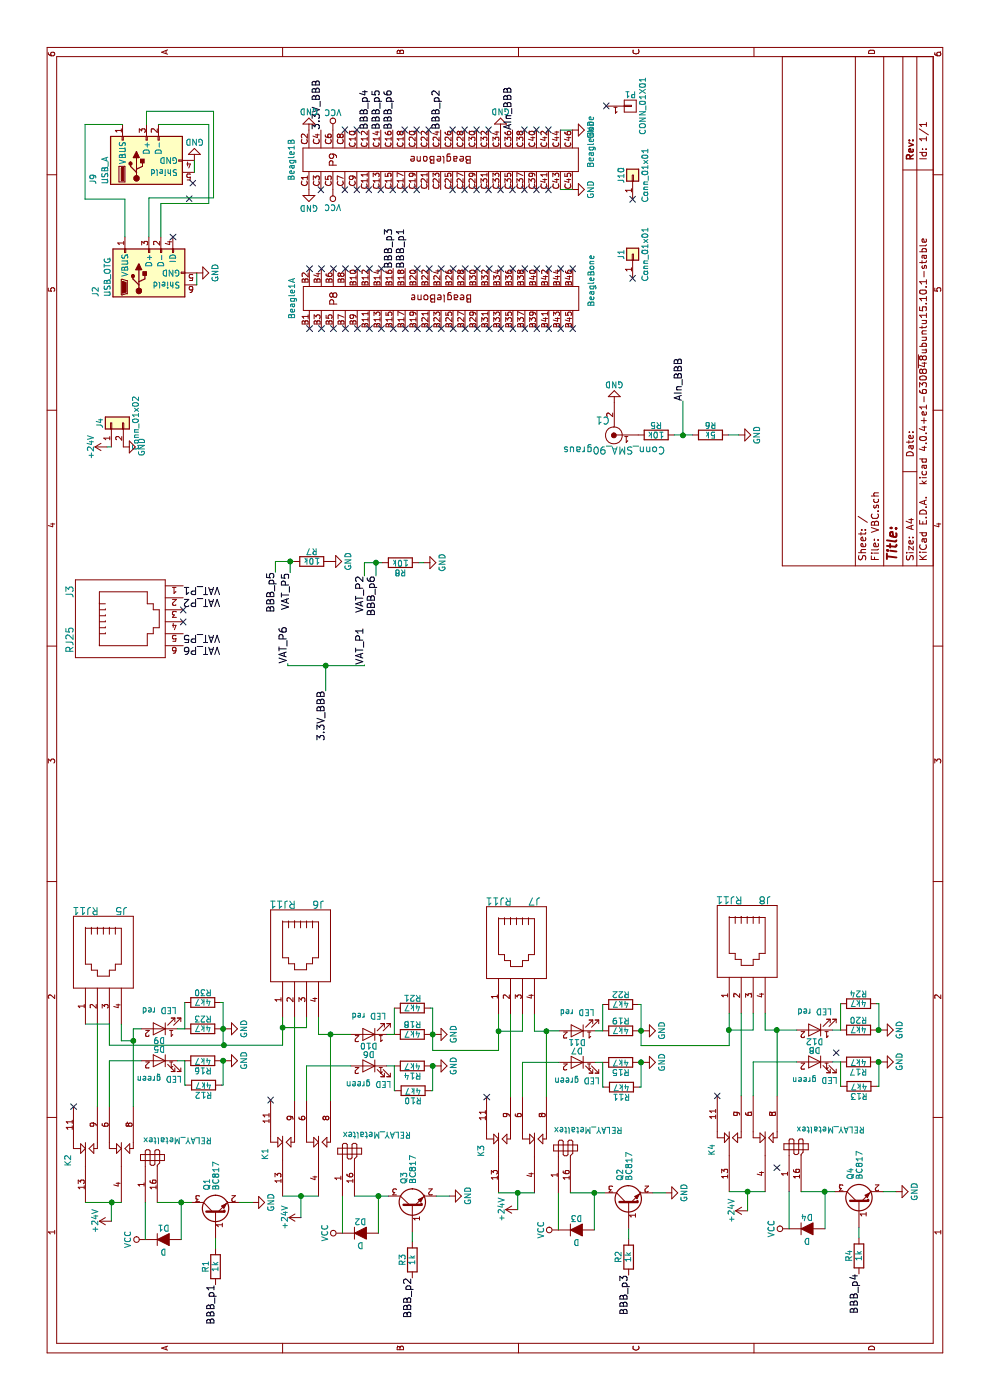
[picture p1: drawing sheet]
EESchema Schematic File Version 2
LIBS:VBC-rescue
LIBS:power
LIBS:device
LIBS:transistors
LIBS:conn
LIBS:linear
LIBS:regul
LIBS:74xx
LIBS:cmos4000
LIBS:adc-dac
LIBS:memory
LIBS:xilinx
LIBS:microcontrollers
LIBS:dsp
LIBS:microchip
LIBS:analog_switches
LIBS:motorola
LIBS:texas
LIBS:intel
LIBS:audio
LIBS:interface
LIBS:digital-audio
LIBS:philips
LIBS:display
LIBS:cypress
LIBS:siliconi
LIBS:opto
LIBS:atmel
LIBS:contrib
LIBS:valves
LIBS:VBC-cache
EELAYER 25 0
EELAYER END
$Descr A4 11693 8268
encoding utf-8
Sheet 1 1
Title ""
Date ""
Rev ""
Comp ""
Comment1 ""
Comment2 ""
Comment3 ""
Comment4 ""
$EndDescr
$Comp
L BeagleBone Beagle1
U 1 1
P 9200 3685
F 0 "Beagle1" H 9200 4935 50  0000 C CNN
F 1 "BeagleBone" H 9350 2435 50  0000 C CNN
F 2 "Controle:BEAGLEBONEBLACK" H 9200 2585 60  0001 C CNN
F 3 "" H 9200 2585 60  0000 C CNN
	1    9200 3685
	1    0    0    -1  
$EndComp
$Comp
L BeagleBone Beagle1
U 2 1
P 10360 3680
F 0 "Beagle1" H 10360 4930 50  0000 C CNN
F 1 "BeagleBone" H 10510 2430 50  0000 C CNN
F 2 "Controle:BEAGLEBONEBLACK" H 10360 2580 60  0001 C CNN
F 3 "" H 10360 2580 60  0000 C CNN
	2    10360 3680
	1    0    0    -1  
$EndComp
$Comp
L CONN_01X01 P1
U 1 1
P 10810 5265
F 0 "P1" H 10810 5365 50  0000 C CNN
F 1 "CONN_01X01" V 10910 5265 50  0000 C CNN
F 2 "Controle:LNLS_LOGO" H 10810 5265 50  0001 C CNN
F 3 "" H 10810 5265 50  0000 C CNN
	1    10810 5265
	0    1    1    0   
$EndComp
$Comp
L BC817 Q3
U 1 1
P 1605 3445
F 0 "Q3" H 1805 3520 50  0000 L CNN
F 1 "BC817" H 1805 3445 50  0000 L CNN
F 2 "TO_SOT_Packages_SMD:SOT-23" H 1805 3370 50  0001 L CIN
F 3 "" H 1605 3445 50  0001 L CNN
	1    1605 3445
	1    0    0    -1  
$EndComp
$Comp
L RELAY_Metaltex K1
U 1 1
P 2105 2610
F 0 "K1" H 2055 3010 50  0000 C CNN
F 1 "RELAY_Metaltex" V 2210 2070 50  0000 C CNN
F 2 "Relays_THT:Relay_DPDT_Omron_G5V-2" H 2105 2610 50  0001 C CNN
F 3 "" H 2105 2610 50  0000 C CNN
	1    2105 2610
	1    0    0    -1  
$EndComp
$Comp
L VCC #PWR01
U 1 1
P 1395 2860
F 0 "#PWR01" H 1395 2710 50  0001 C CNN
F 1 "VCC" H 1395 3010 50  0000 C CNN
F 2 "" H 1395 2860 50  0001 C CNN
F 3 "" H 1395 2860 50  0001 C CNN
	1    1395 2860
	1    0    0    -1  
$EndComp
$Comp
L GND #PWR02
U 1 1
P 1705 3755
F 0 "#PWR02" H 1705 3505 50  0001 C CNN
F 1 "GND" H 1705 3605 50  0000 C CNN
F 2 "" H 1705 3755 50  0001 C CNN
F 3 "" H 1705 3755 50  0001 C CNN
	1    1705 3755
	1    0    0    -1  
$EndComp
$Comp
L R R3
U 1 1
P 1170 3445
F 0 "R3" V 1250 3445 50  0000 C CNN
F 1 "1k" V 1170 3445 50  0000 C CNN
F 2 "Resistors_SMD:R_0805_HandSoldering" V 1100 3445 50  0001 C CNN
F 3 "" H 1170 3445 50  0001 C CNN
	1    1170 3445
	0    -1   -1   0   
$EndComp
Text Label 1020 3445 2    60   ~ 0
BBB_p2
$Comp
L BC817 Q1
U 1 1
P 1550 1800
F 0 "Q1" H 1750 1875 50  0000 L CNN
F 1 "BC817" H 1750 1800 50  0000 L CNN
F 2 "TO_SOT_Packages_SMD:SOT-23" H 1750 1725 50  0001 L CIN
F 3 "" H 1550 1800 50  0001 L CNN
	1    1550 1800
	1    0    0    -1  
$EndComp
$Comp
L RELAY_Metaltex K2
U 1 1
P 2050 965
F 0 "K2" H 2000 1365 50  0000 C CNN
F 1 "RELAY_Metaltex" V 2165 445 50  0000 C CNN
F 2 "Relays_THT:Relay_DPDT_Omron_G5V-2" H 2050 965 50  0001 C CNN
F 3 "" H 2050 965 50  0000 C CNN
	1    2050 965 
	1    0    0    -1  
$EndComp
$Comp
L VCC #PWR03
U 1 1
P 1340 1215
F 0 "#PWR03" H 1340 1065 50  0001 C CNN
F 1 "VCC" H 1340 1365 50  0000 C CNN
F 2 "" H 1340 1215 50  0001 C CNN
F 3 "" H 1340 1215 50  0001 C CNN
	1    1340 1215
	1    0    0    -1  
$EndComp
$Comp
L GND #PWR04
U 1 1
P 1650 2110
F 0 "#PWR04" H 1650 1860 50  0001 C CNN
F 1 "GND" H 1650 1960 50  0000 C CNN
F 2 "" H 1650 2110 50  0001 C CNN
F 3 "" H 1650 2110 50  0001 C CNN
	1    1650 2110
	1    0    0    -1  
$EndComp
$Comp
L R R1
U 1 1
P 1115 1800
F 0 "R1" V 1195 1800 50  0000 C CNN
F 1 "1k" V 1115 1800 50  0000 C CNN
F 2 "Resistors_SMD:R_0805_HandSoldering" V 1045 1800 50  0001 C CNN
F 3 "" H 1115 1800 50  0001 C CNN
	1    1115 1800
	0    -1   -1   0   
$EndComp
Text Label 965  1800 2    60   ~ 0
BBB_p1
$Comp
L BC817 Q4
U 1 1
P 1640 7175
F 0 "Q4" H 1840 7250 50  0000 L CNN
F 1 "BC817" H 1840 7175 50  0000 L CNN
F 2 "Resistors_SMD:R_0805_HandSoldering" H 1840 7100 50  0001 L CIN
F 3 "" H 1640 7175 50  0001 L CNN
	1    1640 7175
	1    0    0    -1  
$EndComp
$Comp
L RELAY_Metaltex K4
U 1 1
P 2140 6340
F 0 "K4" H 2090 6740 50  0000 C CNN
F 1 "RELAY_Metaltex" V 2255 5740 50  0000 C CNN
F 2 "Relays_THT:Relay_DPDT_Omron_G5V-2" H 2140 6340 50  0001 C CNN
F 3 "" H 2140 6340 50  0000 C CNN
	1    2140 6340
	1    0    0    -1  
$EndComp
$Comp
L VCC #PWR05
U 1 1
P 1430 6590
F 0 "#PWR05" H 1430 6440 50  0001 C CNN
F 1 "VCC" H 1430 6740 50  0000 C CNN
F 2 "" H 1430 6590 50  0001 C CNN
F 3 "" H 1430 6590 50  0001 C CNN
	1    1430 6590
	1    0    0    -1  
$EndComp
$Comp
L GND #PWR06
U 1 1
P 1740 7485
F 0 "#PWR06" H 1740 7235 50  0001 C CNN
F 1 "GND" H 1740 7335 50  0000 C CNN
F 2 "" H 1740 7485 50  0001 C CNN
F 3 "" H 1740 7485 50  0001 C CNN
	1    1740 7485
	1    0    0    -1  
$EndComp
$Comp
L R R4
U 1 1
P 1205 7175
F 0 "R4" V 1285 7175 50  0000 C CNN
F 1 "1k" V 1205 7175 50  0000 C CNN
F 2 "Resistors_SMD:R_0805_HandSoldering" V 1135 7175 50  0001 C CNN
F 3 "" H 1205 7175 50  0001 C CNN
	1    1205 7175
	0    -1   -1   0   
$EndComp
Text Label 1055 7175 2    60   ~ 0
BBB_p4
$Comp
L BC817 Q2
U 1 1
P 1630 5250
F 0 "Q2" H 1830 5325 50  0000 L CNN
F 1 "BC817" H 1830 5250 50  0000 L CNN
F 2 "TO_SOT_Packages_SMD:SOT-23" H 1830 5175 50  0001 L CIN
F 3 "" H 1630 5250 50  0001 L CNN
	1    1630 5250
	1    0    0    -1  
$EndComp
$Comp
L RELAY_Metaltex K3
U 1 1
P 2130 4415
F 0 "K3" H 2080 4815 50  0000 C CNN
F 1 "RELAY_Metaltex" V 2250 3915 50  0000 C CNN
F 2 "Relays_THT:Relay_DPDT_Omron_G5V-2" H 2130 4415 50  0001 C CNN
F 3 "" H 2130 4415 50  0000 C CNN
	1    2130 4415
	1    0    0    -1  
$EndComp
$Comp
L VCC #PWR07
U 1 1
P 1420 4665
F 0 "#PWR07" H 1420 4515 50  0001 C CNN
F 1 "VCC" H 1420 4815 50  0000 C CNN
F 2 "" H 1420 4665 50  0001 C CNN
F 3 "" H 1420 4665 50  0001 C CNN
	1    1420 4665
	1    0    0    -1  
$EndComp
$Comp
L GND #PWR08
U 1 1
P 1730 5560
F 0 "#PWR08" H 1730 5310 50  0001 C CNN
F 1 "GND" H 1730 5410 50  0000 C CNN
F 2 "" H 1730 5560 50  0001 C CNN
F 3 "" H 1730 5560 50  0001 C CNN
	1    1730 5560
	1    0    0    -1  
$EndComp
$Comp
L R R2
U 1 1
P 1195 5250
F 0 "R2" V 1275 5250 50  0000 C CNN
F 1 "1k" V 1195 5250 50  0000 C CNN
F 2 "Resistors_SMD:R_0805_HandSoldering" V 1125 5250 50  0001 C CNN
F 3 "" H 1195 5250 50  0001 C CNN
	1    1195 5250
	0    -1   -1   0   
$EndComp
Text Label 1045 5250 2    60   ~ 0
BBB_p3
$Comp
L R R5
U 1 1
P 8060 5480
F 0 "R5" V 8140 5480 50  0000 C CNN
F 1 "10k" V 8060 5480 50  0000 C CNN
F 2 "Resistors_SMD:R_0805_HandSoldering" V 7990 5480 50  0001 C CNN
F 3 "" H 8060 5480 50  0001 C CNN
	1    8060 5480
	1    0    0    -1  
$EndComp
$Comp
L R R6
U 1 1
P 8060 5935
F 0 "R6" V 8140 5935 50  0000 C CNN
F 1 "5k" V 8060 5935 50  0000 C CNN
F 2 "Resistors_SMD:R_0805_HandSoldering" V 7990 5935 50  0001 C CNN
F 3 "" H 8060 5935 50  0001 C CNN
	1    8060 5935
	1    0    0    -1  
$EndComp
$Comp
L GND #PWR09
U 1 1
P 8060 6170
F 0 "#PWR09" H 8060 5920 50  0001 C CNN
F 1 "GND" H 8060 6020 50  0000 C CNN
F 2 "" H 8060 6170 50  0001 C CNN
F 3 "" H 8060 6170 50  0001 C CNN
	1    8060 6170
	1    0    0    -1  
$EndComp
Text Label 8345 5705 0    60   ~ 0
AIn_BBB
$Comp
L Conn_SMA_90graus C1
U 1 1
P 8060 5130
F 0 "C1" H 8155 5010 60  0000 C CNN
F 1 "Conn_SMA_90graus" H 8060 5260 60  0000 C CNN
F 2 "Connectors:SMA_THT_Jack_Straight" H 8060 5130 60  0001 C CNN
F 3 "" H 8060 5130 60  0000 C CNN
	1    8060 5130
	0    -1   -1   0   
$EndComp
$Comp
L USB_OTG-RESCUE-VBC J2
U 1 1
P 9415 1245
F 0 "J2" H 9215 1695 50  0000 L CNN
F 1 "USB_OTG" H 9215 1595 50  0000 L CNN
F 2 "Connectors:USB_Micro-B" H 9565 1195 50  0001 C CNN
F 3 "" H 9565 1195 50  0001 C CNN
	1    9415 1245
	1    0    0    -1  
$EndComp
$Comp
L GND #PWR010
U 1 1
P 8330 5130
F 0 "#PWR010" H 8330 4880 50  0001 C CNN
F 1 "GND" H 8330 4980 50  0000 C CNN
F 2 "" H 8330 5130 50  0001 C CNN
F 3 "" H 8330 5130 50  0001 C CNN
	1    8330 5130
	0    -1   -1   0   
$EndComp
$Comp
L +24V #PWR011
U 1 1
P 1590 4325
F 0 "#PWR011" H 1590 4175 50  0001 C CNN
F 1 "+24V" H 1590 4465 50  0000 C CNN
F 2 "" H 1590 4325 50  0001 C CNN
F 3 "" H 1590 4325 50  0001 C CNN
	1    1590 4325
	1    0    0    -1  
$EndComp
$Comp
L +24V #PWR012
U 1 1
P 1525 2515
F 0 "#PWR012" H 1525 2365 50  0001 C CNN
F 1 "+24V" H 1525 2655 50  0000 C CNN
F 2 "" H 1525 2515 50  0001 C CNN
F 3 "" H 1525 2515 50  0001 C CNN
	1    1525 2515
	1    0    0    -1  
$EndComp
$Comp
L +24V #PWR013
U 1 1
P 1495 930
F 0 "#PWR013" H 1495 780 50  0001 C CNN
F 1 "+24V" H 1495 1070 50  0000 C CNN
F 2 "" H 1495 930 50  0001 C CNN
F 3 "" H 1495 930 50  0001 C CNN
	1    1495 930 
	1    0    0    -1  
$EndComp
$Comp
L +24V #PWR014
U 1 1
P 1580 6245
F 0 "#PWR014" H 1580 6095 50  0001 C CNN
F 1 "+24V" H 1580 6385 50  0000 C CNN
F 2 "" H 1580 6245 50  0001 C CNN
F 3 "" H 1580 6245 50  0001 C CNN
	1    1580 6245
	1    0    0    -1  
$EndComp
$Comp
L Conn_01x02 J4
U 1 1
P 8160 930
F 0 "J4" H 8160 1030 50  0000 C CNN
F 1 "Conn_01x02" H 8160 730 50  0000 C CNN
F 2 "Connectors_Terminal_Blocks:TerminalBlock_Altech_AK300-2_P5.00mm" H 8160 930 50  0001 C CNN
F 3 "" H 8160 930 50  0001 C CNN
	1    8160 930 
	1    0    0    -1  
$EndComp
$Comp
L VCC #PWR015
U 1 1
P 10110 2780
F 0 "#PWR015" H 10110 2630 50  0001 C CNN
F 1 "VCC" H 10110 2930 50  0000 C CNN
F 2 "" H 10110 2780 50  0001 C CNN
F 3 "" H 10110 2780 50  0001 C CNN
	1    10110 2780
	0    -1   -1   0   
$EndComp
$Comp
L GND #PWR016
U 1 1
P 10610 4180
F 0 "#PWR016" H 10610 3930 50  0001 C CNN
F 1 "GND" H 10610 4030 50  0000 C CNN
F 2 "" H 10610 4180 50  0001 C CNN
F 3 "" H 10610 4180 50  0001 C CNN
	1    10610 4180
	0    -1   -1   0   
$EndComp
$Comp
L +24V #PWR017
U 1 1
P 7960 895
F 0 "#PWR017" H 7960 745 50  0001 C CNN
F 1 "+24V" H 7960 1035 50  0000 C CNN
F 2 "" H 7960 895 50  0001 C CNN
F 3 "" H 7960 895 50  0001 C CNN
	1    7960 895 
	1    0    0    -1  
$EndComp
$Comp
L RJ11 J5
U 1 1
P 3740 865
F 0 "J5" H 3890 1215 60  0000 C CNN
F 1 "RJ11" H 3590 1215 60  0000 C CNN
F 2 "Controle:RJ11-4P4C-HIROSE" H 3740 865 60  0001 C CNN
F 3 "" H 3740 865 60  0000 C CNN
	1    3740 865 
	0    1    1    0   
$EndComp
$Comp
L USB_A-RESCUE-VBC J9
U 1 1
P 10355 1225
F 0 "J9" H 10155 1675 50  0000 L CNN
F 1 "USB_A" H 10155 1575 50  0000 L CNN
F 2 "Connectors:USB_A" H 10505 1175 50  0001 C CNN
F 3 "" H 10505 1175 50  0001 C CNN
	1    10355 1225
	1    0    0    -1  
$EndComp
$Comp
L GND #PWR018
U 1 1
P 10355 1625
F 0 "#PWR018" H 10355 1375 50  0001 C CNN
F 1 "GND" H 10355 1475 50  0000 C CNN
F 2 "" H 10355 1625 50  0001 C CNN
F 3 "" H 10355 1625 50  0001 C CNN
	1    10355 1625
	0    -1   -1   0   
$EndComp
$Comp
L GND #PWR019
U 1 1
P 9415 1645
F 0 "#PWR019" H 9415 1395 50  0001 C CNN
F 1 "GND" H 9415 1495 50  0000 C CNN
F 2 "" H 9415 1645 50  0001 C CNN
F 3 "" H 9415 1645 50  0001 C CNN
	1    9415 1645
	1    0    0    -1  
$EndComp
$Comp
L Conn_01x01 J10
U 1 1
P 10230 5285
F 0 "J10" H 10230 5385 50  0000 C CNN
F 1 "Conn_01x01" H 10230 5185 50  0000 C CNN
F 2 "Controle:BEAGLEBONEBLACK_(fixation_holes)" H 10230 5285 50  0001 C CNN
F 3 "" H 10230 5285 50  0001 C CNN
	1    10230 5285
	1    0    0    -1  
$EndComp
$Comp
L VCC #PWR020
U 1 1
P 10610 2780
F 0 "#PWR020" H 10610 2630 50  0001 C CNN
F 1 "VCC" H 10610 2930 50  0000 C CNN
F 2 "" H 10610 2780 50  0001 C CNN
F 3 "" H 10610 2780 50  0001 C CNN
	1    10610 2780
	0    1    1    0   
$EndComp
$Comp
L Conn_01x01 J1
U 1 1
P 9570 5285
F 0 "J1" H 9570 5385 50  0000 C CNN
F 1 "Conn_01x01" H 9570 5185 50  0000 C CNN
F 2 "Controle:Mean_Well_RS15" H 9570 5285 50  0001 C CNN
F 3 "" H 9570 5285 50  0001 C CNN
	1    9570 5285
	1    0    0    -1  
$EndComp
$Comp
L R R7
U 1 1
P 7005 2605
F 0 "R7" V 7085 2605 50  0000 C CNN
F 1 "10k" V 7005 2605 50  0000 C CNN
F 2 "Resistors_SMD:R_0805_HandSoldering" V 6935 2605 50  0001 C CNN
F 3 "" H 7005 2605 50  0001 C CNN
	1    7005 2605
	1    0    0    -1  
$EndComp
Text Label 6910 2425 2    60   ~ 0
VAT_P5
Text Label 6885 3045 2    60   ~ 0
VAT_P2
Text Label 6150 2405 0    60   ~ 0
VAT_P6
$Comp
L GND #PWR021
U 1 1
P 6995 3540
F 0 "#PWR021" H 6995 3290 50  0001 C CNN
F 1 "GND" H 6995 3390 50  0000 C CNN
F 2 "" H 6995 3540 50  0001 C CNN
F 3 "" H 6995 3540 50  0001 C CNN
	1    6995 3540
	1    0    0    -1  
$EndComp
Text Label 6140 3045 0    60   ~ 0
VAT_P1
Text Label 6915 2300 2    60   ~ 0
BBB_p5
Text Label 6885 3140 2    60   ~ 0
BBB_p6
$Comp
L RJ25 J3
U 1 1
P 6500 1080
F 0 "J3" H 6750 1580 60  0000 C CNN
F 1 "RJ25" H 6350 1580 60  0000 C CNN
F 2 "Controle:RJ25_(conversor)" H 6500 1080 60  0001 C CNN
F 3 "" H 6500 1080 60  0000 C CNN
	1    6500 1080
	1    0    0    -1  
$EndComp
Text Label 6800 1530 3    60   ~ 0
VAT_P1
Text Label 6700 1530 3    60   ~ 0
VAT_P2
Text Label 6400 1530 3    60   ~ 0
VAT_P5
Text Label 6300 1530 3    60   ~ 0
VAT_P6
Text Label 9450 3385 0    60   ~ 0
BBB_p1
Text Label 10610 3680 0    60   ~ 0
BBB_p2
Text Label 9450 3285 0    60   ~ 0
BBB_p3
Text Label 10610 3080 0    60   ~ 0
BBB_p4
Text Label 10610 4280 0    60   ~ 0
AIn_BBB
$Comp
L GND #PWR022
U 1 1
P 7005 2755
F 0 "#PWR022" H 7005 2505 50  0001 C CNN
F 1 "GND" H 7005 2605 50  0000 C CNN
F 2 "" H 7005 2755 50  0001 C CNN
F 3 "" H 7005 2755 50  0001 C CNN
	1    7005 2755
	1    0    0    -1  
$EndComp
Text Label 10610 3280 0    60   ~ 0
BBB_p6
Text Label 10610 3180 0    60   ~ 0
BBB_p5
NoConn ~ 9715 1445
NoConn ~ 6500 1530
NoConn ~ 6600 1530
NoConn ~ 8950 2585
NoConn ~ 8950 2685
NoConn ~ 8950 2785
NoConn ~ 9450 2585
NoConn ~ 9450 2685
NoConn ~ 9450 2785
NoConn ~ 9450 2885
NoConn ~ 9450 2985
NoConn ~ 9450 3085
NoConn ~ 9450 3185
NoConn ~ 8950 3285
NoConn ~ 8950 3185
NoConn ~ 8950 3085
NoConn ~ 10110 3080
NoConn ~ 10110 2980
NoConn ~ 10110 2880
NoConn ~ 10110 3180
NoConn ~ 10610 3380
NoConn ~ 10610 3480
NoConn ~ 10610 3580
NoConn ~ 10610 3780
NoConn ~ 10610 3880
NoConn ~ 10610 3980
NoConn ~ 10610 4080
NoConn ~ 10610 4380
NoConn ~ 10610 4480
NoConn ~ 10610 4580
NoConn ~ 10110 4580
NoConn ~ 10110 4480
NoConn ~ 10110 4380
NoConn ~ 10110 4280
NoConn ~ 10110 4180
NoConn ~ 10110 4080
NoConn ~ 10110 3980
NoConn ~ 10110 3480
NoConn ~ 10110 3380
NoConn ~ 9450 3485
NoConn ~ 9450 3585
NoConn ~ 9450 3685
NoConn ~ 9450 3785
NoConn ~ 9450 3885
NoConn ~ 9450 3985
NoConn ~ 9450 4085
NoConn ~ 9450 4185
NoConn ~ 9450 4285
NoConn ~ 9450 4385
NoConn ~ 9450 4485
NoConn ~ 9450 4585
NoConn ~ 9450 4685
NoConn ~ 8950 4685
NoConn ~ 8950 4585
NoConn ~ 8950 4485
NoConn ~ 8950 4385
NoConn ~ 8950 4285
NoConn ~ 8950 4185
NoConn ~ 8950 4085
NoConn ~ 8950 3985
NoConn ~ 8950 3885
NoConn ~ 8950 3785
NoConn ~ 8950 3685
NoConn ~ 8950 4785
$Comp
L D D2
U 1 1
P 1395 3010
F 0 "D2" H 1395 3110 50  0000 C CNN
F 1 "D" H 1395 2910 50  0000 C CNN
F 2 "Diodes_SMD:D_0805" H 1395 3010 50  0001 C CNN
F 3 "" H 1395 3010 50  0001 C CNN
	1    1395 3010
	0    1    1    0   
$EndComp
$Comp
L D D1
U 1 1
P 1340 1365
F 0 "D1" H 1340 1465 50  0000 C CNN
F 1 "D" H 1340 1265 50  0000 C CNN
F 2 "Diodes_SMD:D_0805" H 1340 1365 50  0001 C CNN
F 3 "" H 1340 1365 50  0001 C CNN
	1    1340 1365
	0    1    1    0   
$EndComp
$Comp
L D D3
U 1 1
P 1420 4815
F 0 "D3" H 1420 4915 50  0000 C CNN
F 1 "D" H 1420 4715 50  0000 C CNN
F 2 "Diodes_SMD:D_0805" H 1420 4815 50  0001 C CNN
F 3 "" H 1420 4815 50  0001 C CNN
	1    1420 4815
	0    1    1    0   
$EndComp
$Comp
L D D4
U 1 1
P 1430 6740
F 0 "D4" H 1430 6840 50  0000 C CNN
F 1 "D" H 1430 6640 50  0000 C CNN
F 2 "Diodes_SMD:D_0805" H 1430 6740 50  0001 C CNN
F 3 "" H 1430 6740 50  0001 C CNN
	1    1430 6740
	0    1    1    0   
$EndComp
NoConn ~ 9450 4785
$Comp
L GND #PWR023
U 1 1
P 7960 1030
F 0 "#PWR023" H 7960 780 50  0001 C CNN
F 1 "GND" H 7960 880 50  0000 C CNN
F 2 "" H 7960 1030 50  0001 C CNN
F 3 "" H 7960 1030 50  0001 C CNN
	1    7960 1030
	1    0    0    -1  
$EndComp
NoConn ~ 8950 3385
NoConn ~ 8950 3485
NoConn ~ 8950 3585
NoConn ~ 9370 5285
NoConn ~ 10810 5065
NoConn ~ 10030 5285
NoConn ~ 1940 6490
NoConn ~ 12510 3290
NoConn ~ 10110 3780
NoConn ~ 10110 3880
NoConn ~ 10110 3280
NoConn ~ 10035 1580
NoConn ~ 11805 4590
$Comp
L RJ11 J6
U 1 1
P 3795 2510
F 0 "J6" H 3945 2860 60  0000 C CNN
F 1 "RJ11" H 3645 2860 60  0000 C CNN
F 2 "Controle:RJ11-4P4C-HIROSE" H 3795 2510 60  0001 C CNN
F 3 "" H 3795 2510 60  0000 C CNN
	1    3795 2510
	0    1    1    0   
$EndComp
$Comp
L RJ11 J7
U 1 1
P 3820 4315
F 0 "J7" H 3970 4665 60  0000 C CNN
F 1 "RJ11" H 3670 4665 60  0000 C CNN
F 2 "Controle:RJ11-4P4C-HIROSE" H 3820 4315 60  0001 C CNN
F 3 "" H 3820 4315 60  0000 C CNN
	1    3820 4315
	0    1    1    0   
$EndComp
$Comp
L RJ11 J8
U 1 1
P 3830 6240
F 0 "J8" H 3980 6590 60  0000 C CNN
F 1 "RJ11" H 3680 6590 60  0000 C CNN
F 2 "Controle:RJ11-4P4C-HIROSE" H 3830 6240 60  0001 C CNN
F 3 "" H 3830 6240 60  0000 C CNN
	1    3830 6240
	0    1    1    0   
$EndComp
$Comp
L R R23
U 1 1
P 3100 1695
F 0 "R23" V 3180 1695 50  0000 C CNN
F 1 "4k7" V 3100 1695 50  0000 C CNN
F 2 "Resistors_SMD:R_0805_HandSoldering" V 3030 1695 50  0001 C CNN
F 3 "" H 3100 1695 50  0000 C CNN
	1    3100 1695
	1    0    0    -1  
$EndComp
$Comp
L R R30
U 1 1
P 3320 1695
F 0 "R30" V 3400 1695 50  0000 C CNN
F 1 "4k7" V 3320 1695 50  0000 C CNN
F 2 "Resistors_SMD:R_0805" V 3250 1695 50  0001 C CNN
F 3 "" H 3320 1695 50  0000 C CNN
	1    3320 1695
	1    0    0    -1  
$EndComp
$Comp
L LED-RESCUE-VBC D9
U 1 1
P 3100 1330
F 0 "D9" H 3100 1430 50  0000 C CNN
F 1 "LED red" H 3100 1180 50  0000 C CNN
F 2 "LEDs:LED_0805_HandSoldering" H 3100 1330 50  0001 C CNN
F 3 "" H 3100 1330 50  0000 C CNN
	1    3100 1330
	0    -1   -1   0   
$EndComp
$Comp
L GND #PWR024
U 1 1
P 3100 1885
F 0 "#PWR024" H 3100 1635 50  0001 C CNN
F 1 "GND" H 3100 1735 50  0000 C CNN
F 2 "" H 3100 1885 50  0000 C CNN
F 3 "" H 3100 1885 50  0000 C CNN
	1    3100 1885
	1    0    0    -1  
$EndComp
$Comp
L R R16
U 1 1
P 2835 1695
F 0 "R16" V 2915 1695 50  0000 C CNN
F 1 "4k7" V 2835 1695 50  0000 C CNN
F 2 "Resistors_SMD:R_0805_HandSoldering" V 2765 1695 50  0001 C CNN
F 3 "" H 2835 1695 50  0000 C CNN
	1    2835 1695
	-1   0    0    -1  
$EndComp
$Comp
L R R12
U 1 1
P 2630 1700
F 0 "R12" V 2710 1700 50  0000 C CNN
F 1 "4k7" V 2630 1700 50  0000 C CNN
F 2 "Resistors_SMD:R_0805_HandSoldering" V 2560 1700 50  0001 C CNN
F 3 "" H 2630 1700 50  0000 C CNN
	1    2630 1700
	-1   0    0    -1  
$EndComp
$Comp
L LED-RESCUE-VBC D5
U 1 1
P 2835 1330
F 0 "D5" H 2835 1430 50  0000 C CNN
F 1 "LED green" H 2835 1180 50  0000 C CNN
F 2 "LEDs:LED_0805_HandSoldering" H 2835 1330 50  0001 C CNN
F 3 "" H 2835 1330 50  0000 C CNN
	1    2835 1330
	0    1    -1   0   
$EndComp
$Comp
L GND #PWR025
U 1 1
P 2835 1885
F 0 "#PWR025" H 2835 1635 50  0001 C CNN
F 1 "GND" H 2835 1735 50  0000 C CNN
F 2 "" H 2835 1885 50  0000 C CNN
F 3 "" H 2835 1885 50  0000 C CNN
	1    2835 1885
	-1   0    0    -1  
$EndComp
$Comp
L R R20
U 1 1
P 3090 7170
F 0 "R20" V 3170 7170 50  0000 C CNN
F 1 "4k7" V 3090 7170 50  0000 C CNN
F 2 "Resistors_SMD:R_0805_HandSoldering" V 3020 7170 50  0001 C CNN
F 3 "" H 3090 7170 50  0000 C CNN
	1    3090 7170
	1    0    0    -1  
$EndComp
$Comp
L R R24
U 1 1
P 3310 7170
F 0 "R24" V 3390 7170 50  0000 C CNN
F 1 "4k7" V 3310 7170 50  0000 C CNN
F 2 "Resistors_SMD:R_0805_HandSoldering" V 3240 7170 50  0001 C CNN
F 3 "" H 3310 7170 50  0000 C CNN
	1    3310 7170
	1    0    0    -1  
$EndComp
$Comp
L LED-RESCUE-VBC D12
U 1 1
P 3090 6805
F 0 "D12" H 3090 6905 50  0000 C CNN
F 1 "LED red" H 3090 6655 50  0000 C CNN
F 2 "LEDs:LED_0805_HandSoldering" H 3090 6805 50  0001 C CNN
F 3 "" H 3090 6805 50  0000 C CNN
	1    3090 6805
	0    -1   -1   0   
$EndComp
$Comp
L GND #PWR026
U 1 1
P 3090 7360
F 0 "#PWR026" H 3090 7110 50  0001 C CNN
F 1 "GND" H 3090 7210 50  0000 C CNN
F 2 "" H 3090 7360 50  0000 C CNN
F 3 "" H 3090 7360 50  0000 C CNN
	1    3090 7360
	1    0    0    -1  
$EndComp
$Comp
L R R17
U 1 1
P 2825 7170
F 0 "R17" V 2905 7170 50  0000 C CNN
F 1 "4k7" V 2825 7170 50  0000 C CNN
F 2 "Resistors_SMD:R_0805_HandSoldering" V 2755 7170 50  0001 C CNN
F 3 "" H 2825 7170 50  0000 C CNN
	1    2825 7170
	-1   0    0    -1  
$EndComp
$Comp
L R R13
U 1 1
P 2620 7175
F 0 "R13" V 2700 7175 50  0000 C CNN
F 1 "4k7" V 2620 7175 50  0000 C CNN
F 2 "Resistors_SMD:R_0805_HandSoldering" V 2550 7175 50  0001 C CNN
F 3 "" H 2620 7175 50  0000 C CNN
	1    2620 7175
	-1   0    0    -1  
$EndComp
$Comp
L LED-RESCUE-VBC D8
U 1 1
P 2825 6805
F 0 "D8" H 2825 6905 50  0000 C CNN
F 1 "LED green" H 2825 6655 50  0000 C CNN
F 2 "LEDs:LED_0805_HandSoldering" H 2825 6805 50  0001 C CNN
F 3 "" H 2825 6805 50  0000 C CNN
	1    2825 6805
	0    1    -1   0   
$EndComp
$Comp
L GND #PWR027
U 1 1
P 2825 7360
F 0 "#PWR027" H 2825 7110 50  0001 C CNN
F 1 "GND" H 2825 7210 50  0000 C CNN
F 2 "" H 2825 7360 50  0000 C CNN
F 3 "" H 2825 7360 50  0000 C CNN
	1    2825 7360
	-1   0    0    -1  
$EndComp
$Comp
L R R18
U 1 1
P 3055 3445
F 0 "R18" V 3135 3445 50  0000 C CNN
F 1 "4k7" V 3055 3445 50  0000 C CNN
F 2 "Resistors_SMD:R_0805_HandSoldering" V 2985 3445 50  0001 C CNN
F 3 "" H 3055 3445 50  0000 C CNN
	1    3055 3445
	1    0    0    -1  
$EndComp
$Comp
L R R21
U 1 1
P 3275 3445
F 0 "R21" V 3355 3445 50  0000 C CNN
F 1 "4k7" V 3275 3445 50  0000 C CNN
F 2 "Resistors_SMD:R_0805_HandSoldering" V 3205 3445 50  0001 C CNN
F 3 "" H 3275 3445 50  0000 C CNN
	1    3275 3445
	1    0    0    -1  
$EndComp
$Comp
L LED-RESCUE-VBC D10
U 1 1
P 3055 3080
F 0 "D10" H 3055 3180 50  0000 C CNN
F 1 "LED red" H 3055 2930 50  0000 C CNN
F 2 "LEDs:LED_0805_HandSoldering" H 3055 3080 50  0001 C CNN
F 3 "" H 3055 3080 50  0000 C CNN
	1    3055 3080
	0    -1   -1   0   
$EndComp
$Comp
L GND #PWR028
U 1 1
P 3055 3635
F 0 "#PWR028" H 3055 3385 50  0001 C CNN
F 1 "GND" H 3055 3485 50  0000 C CNN
F 2 "" H 3055 3635 50  0000 C CNN
F 3 "" H 3055 3635 50  0000 C CNN
	1    3055 3635
	1    0    0    -1  
$EndComp
$Comp
L R R14
U 1 1
P 2790 3445
F 0 "R14" V 2870 3445 50  0000 C CNN
F 1 "4k7" V 2790 3445 50  0000 C CNN
F 2 "Resistors_SMD:R_0805_HandSoldering" V 2720 3445 50  0001 C CNN
F 3 "" H 2790 3445 50  0000 C CNN
	1    2790 3445
	-1   0    0    -1  
$EndComp
$Comp
L R R10
U 1 1
P 2585 3450
F 0 "R10" V 2665 3450 50  0000 C CNN
F 1 "4k7" V 2585 3450 50  0000 C CNN
F 2 "Resistors_SMD:R_0805_HandSoldering" V 2515 3450 50  0001 C CNN
F 3 "" H 2585 3450 50  0000 C CNN
	1    2585 3450
	-1   0    0    -1  
$EndComp
$Comp
L LED-RESCUE-VBC D6
U 1 1
P 2790 3080
F 0 "D6" H 2790 3180 50  0000 C CNN
F 1 "LED green" H 2790 2930 50  0000 C CNN
F 2 "LEDs:LED_0805_HandSoldering" H 2790 3080 50  0001 C CNN
F 3 "" H 2790 3080 50  0000 C CNN
	1    2790 3080
	0    1    -1   0   
$EndComp
$Comp
L GND #PWR029
U 1 1
P 2790 3635
F 0 "#PWR029" H 2790 3385 50  0001 C CNN
F 1 "GND" H 2790 3485 50  0000 C CNN
F 2 "" H 2790 3635 50  0000 C CNN
F 3 "" H 2790 3635 50  0000 C CNN
	1    2790 3635
	-1   0    0    -1  
$EndComp
$Comp
L R R19
U 1 1
P 3085 5185
F 0 "R19" V 3165 5185 50  0000 C CNN
F 1 "4k7" V 3085 5185 50  0000 C CNN
F 2 "Resistors_SMD:R_0805_HandSoldering" V 3015 5185 50  0001 C CNN
F 3 "" H 3085 5185 50  0000 C CNN
	1    3085 5185
	1    0    0    -1  
$EndComp
$Comp
L R R22
U 1 1
P 3305 5185
F 0 "R22" V 3385 5185 50  0000 C CNN
F 1 "4k7" V 3305 5185 50  0000 C CNN
F 2 "Resistors_SMD:R_0805_HandSoldering" V 3235 5185 50  0001 C CNN
F 3 "" H 3305 5185 50  0000 C CNN
	1    3305 5185
	1    0    0    -1  
$EndComp
$Comp
L LED-RESCUE-VBC D11
U 1 1
P 3085 4820
F 0 "D11" H 3085 4920 50  0000 C CNN
F 1 "LED red" H 3085 4670 50  0000 C CNN
F 2 "LEDs:LED_0805_HandSoldering" H 3085 4820 50  0001 C CNN
F 3 "" H 3085 4820 50  0000 C CNN
	1    3085 4820
	0    -1   -1   0   
$EndComp
$Comp
L GND #PWR030
U 1 1
P 3085 5375
F 0 "#PWR030" H 3085 5125 50  0001 C CNN
F 1 "GND" H 3085 5225 50  0000 C CNN
F 2 "" H 3085 5375 50  0000 C CNN
F 3 "" H 3085 5375 50  0000 C CNN
	1    3085 5375
	1    0    0    -1  
$EndComp
$Comp
L R R15
U 1 1
P 2820 5185
F 0 "R15" V 2900 5185 50  0000 C CNN
F 1 "4k7" V 2820 5185 50  0000 C CNN
F 2 "Resistors_SMD:R_0805_HandSoldering" V 2750 5185 50  0001 C CNN
F 3 "" H 2820 5185 50  0000 C CNN
	1    2820 5185
	-1   0    0    -1  
$EndComp
$Comp
L R R11
U 1 1
P 2615 5190
F 0 "R11" V 2695 5190 50  0000 C CNN
F 1 "4k7" V 2615 5190 50  0000 C CNN
F 2 "Resistors_SMD:R_0805_HandSoldering" V 2545 5190 50  0001 C CNN
F 3 "" H 2615 5190 50  0000 C CNN
	1    2615 5190
	-1   0    0    -1  
$EndComp
$Comp
L LED-RESCUE-VBC D7
U 1 1
P 2820 4820
F 0 "D7" H 2820 4920 50  0000 C CNN
F 1 "LED green" H 2820 4670 50  0000 C CNN
F 2 "LEDs:LED_0805_HandSoldering" H 2820 4820 50  0001 C CNN
F 3 "" H 2820 4820 50  0000 C CNN
	1    2820 4820
	0    1    -1   0   
$EndComp
$Comp
L GND #PWR031
U 1 1
P 2820 5375
F 0 "#PWR031" H 2820 5125 50  0001 C CNN
F 1 "GND" H 2820 5225 50  0000 C CNN
F 2 "" H 2820 5375 50  0000 C CNN
F 3 "" H 2820 5375 50  0000 C CNN
	1    2820 5375
	-1   0    0    -1  
$EndComp
Connection ~ 3090 6490
Connection ~ 3055 2760
Connection ~ 2835 1865
Wire Wire Line
	2835 1845 2835 1885
Connection ~ 3100 1865
Wire Wire Line
	3100 1845 3100 1885
Connection ~ 3000 1115
Wire Wire Line
	3090 6490 2540 6490
Wire Wire Line
	3090 6390 3090 6655
Wire Wire Line
	3230 6390 3090 6390
Wire Wire Line
	2960 6090 3230 6090
Wire Wire Line
	2540 6190 3230 6190
Wire Wire Line
	2530 4565 3085 4565
Wire Wire Line
	3080 4465 3080 4565
Wire Wire Line
	3220 4465 3080 4465
Wire Wire Line
	2920 4165 3220 4165
Wire Wire Line
	2530 4265 3220 4265
Wire Wire Line
	3055 2760 2505 2760
Wire Wire Line
	3055 2660 3055 2930
Wire Wire Line
	3195 2660 3055 2660
Wire Wire Line
	2505 2460 3195 2460
Wire Wire Line
	2450 1115 3100 1115
Wire Wire Line
	3140 1015 3000 1015
Wire Wire Line
	2450 815  3140 815 
Wire Wire Line
	1705 3645 1705 3755
Wire Wire Line
	7960 930  7960 895 
Wire Wire Line
	8060 6170 8060 6085
Wire Wire Line
	9315 1645 9415 1645
Wire Wire Line
	10355 1625 10255 1625
Wire Wire Line
	9995 1345 9715 1345
Wire Wire Line
	9995 1745 9995 1345
Wire Wire Line
	10655 1745 9995 1745
Wire Wire Line
	10655 1325 10655 1745
Wire Wire Line
	10765 1225 10655 1225
Wire Wire Line
	10765 1785 10765 1225
Wire Wire Line
	10040 1785 10765 1785
Wire Wire Line
	10040 1245 10040 1785
Wire Wire Line
	9715 1245 10040 1245
Wire Wire Line
	10655 710  10655 1025
Wire Wire Line
	10030 710  10655 710 
Wire Wire Line
	10030 1045 10030 710 
Wire Wire Line
	9715 1045 10030 1045
Connection ~ 8060 5705
Wire Wire Line
	8060 5705 8345 5705
Wire Wire Line
	8060 5630 8060 5785
Wire Wire Line
	1345 5250 1430 5250
Wire Wire Line
	1420 4665 1730 4665
Wire Wire Line
	1730 5560 1730 5450
Wire Wire Line
	1730 5050 1730 4765
Wire Wire Line
	1355 7175 1440 7175
Wire Wire Line
	1430 6590 1740 6590
Wire Wire Line
	1740 7485 1740 7375
Wire Wire Line
	1740 6975 1740 6690
Wire Wire Line
	1265 1800 1350 1800
Wire Wire Line
	1340 1215 1650 1215
Wire Wire Line
	1650 2110 1650 2000
Wire Wire Line
	1650 1600 1650 1315
Wire Wire Line
	1320 3445 1405 3445
Wire Wire Line
	1395 2860 1705 2860
Wire Wire Line
	1705 3245 1705 2960
Wire Wire Line
	6995 3045 6995 3195
Wire Wire Line
	6910 2425 7005 2425
Wire Wire Line
	7005 2300 6915 2300
Wire Wire Line
	7005 2300 7005 2455
Connection ~ 7005 2425
Connection ~ 6995 3140
Wire Wire Line
	6885 3045 6995 3045
Wire Wire Line
	6885 3140 6995 3140
Wire Wire Line
	1495 930  1650 930 
Wire Wire Line
	1650 930  1650 1015
Wire Wire Line
	1650 715  1650 935 
Connection ~ 1650 935 
Wire Wire Line
	1420 4965 1730 4965
Connection ~ 1730 4965
Wire Wire Line
	1395 3160 1705 3160
Connection ~ 1705 3160
Wire Wire Line
	1340 1515 1650 1515
Connection ~ 1650 1515
Wire Wire Line
	6995 3540 6995 3495
Wire Wire Line
	1525 2515 1705 2515
Wire Wire Line
	1705 2360 1705 2660
Connection ~ 1705 2515
Wire Wire Line
	1590 4325 1730 4325
Wire Wire Line
	1730 4165 1730 4465
Connection ~ 1730 4325
Wire Wire Line
	1430 6890 1740 6890
Connection ~ 1740 6890
Wire Wire Line
	1580 6245 1740 6245
Wire Wire Line
	1740 6090 1740 6390
Connection ~ 1740 6245
Wire Wire Line
	3000 1015 3000 1115
Wire Wire Line
	2835 1545 2835 1480
Wire Wire Line
	3100 1480 3100 1545
Wire Wire Line
	2630 1850 2630 1865
Wire Wire Line
	2630 1865 2835 1865
Wire Wire Line
	2835 1545 2630 1545
Wire Wire Line
	2630 1545 2630 1550
Wire Wire Line
	3100 1545 3320 1545
Wire Wire Line
	2965 1865 3320 1865
Wire Wire Line
	3320 1865 3320 1845
Connection ~ 2825 7340
Wire Wire Line
	2825 7320 2825 7360
Connection ~ 3090 7340
Wire Wire Line
	3090 7320 3090 7360
Wire Wire Line
	2825 7020 2825 6955
Wire Wire Line
	3090 6955 3090 7020
Wire Wire Line
	2620 7325 2620 7340
Wire Wire Line
	2620 7340 2825 7340
Wire Wire Line
	2825 7020 2620 7020
Wire Wire Line
	2620 7020 2620 7025
Wire Wire Line
	3090 7020 3310 7020
Wire Wire Line
	3090 7340 3310 7340
Wire Wire Line
	3310 7340 3310 7320
Connection ~ 2790 3615
Wire Wire Line
	2790 3595 2790 3635
Connection ~ 3055 3615
Wire Wire Line
	3055 3595 3055 3635
Wire Wire Line
	2790 3295 2790 3230
Wire Wire Line
	3055 3230 3055 3295
Wire Wire Line
	2585 3600 2585 3615
Wire Wire Line
	2585 3615 2790 3615
Wire Wire Line
	2790 3295 2585 3295
Wire Wire Line
	2585 3295 2585 3300
Wire Wire Line
	3055 3295 3275 3295
Wire Wire Line
	2920 3615 3275 3615
Wire Wire Line
	3275 3615 3275 3595
Connection ~ 2820 5355
Wire Wire Line
	2820 5335 2820 5375
Connection ~ 3085 5355
Wire Wire Line
	3085 5335 3085 5375
Wire Wire Line
	2820 5035 2820 4970
Wire Wire Line
	3085 4970 3085 5035
Wire Wire Line
	2615 5340 2615 5355
Wire Wire Line
	2615 5355 2820 5355
Wire Wire Line
	2820 5035 2615 5035
Wire Wire Line
	2615 5035 2615 5040
Wire Wire Line
	3085 5035 3305 5035
Wire Wire Line
	2960 5355 3305 5355
Wire Wire Line
	3305 5355 3305 5335
Wire Wire Line
	2825 6655 2825 6290
Wire Wire Line
	3085 4565 3085 4670
Connection ~ 3080 4565
Wire Wire Line
	2820 4670 2820 4365
Wire Wire Line
	3100 1115 3100 1180
Wire Wire Line
	2835 915  2835 1180
Wire Wire Line
	6150 2405 6135 2405
Wire Wire Line
	6135 2405 6135 3045
Wire Wire Line
	6135 3045 6140 3045
Wire Wire Line
	6135 2720 5925 2720
Connection ~ 6135 2720
Text Label 5925 2720 2    60   ~ 0
3.3V_BBB
Text Label 10610 2680 0    60   ~ 0
3.3V_BBB
$Comp
L R R8
U 1 1
P 6995 3345
F 0 "R8" V 7075 3345 50  0000 C CNN
F 1 "10k" V 6995 3345 50  0000 C CNN
F 2 "Resistors_SMD:R_0805_HandSoldering" V 6925 3345 50  0001 C CNN
F 3 "" H 6995 3345 50  0001 C CNN
	1    6995 3345
	-1   0    0    1   
$EndComp
NoConn ~ 10110 2680
NoConn ~ 2900 6985
$Comp
L GND #PWR032
U 1 1
P 10110 2580
F 0 "#PWR032" H 10110 2330 50  0001 C CNN
F 1 "GND" H 10110 2430 50  0000 C CNN
F 2 "" H 10110 2580 50  0001 C CNN
F 3 "" H 10110 2580 50  0001 C CNN
	1    10110 2580
	0    1    1    0   
$EndComp
$Comp
L GND #PWR033
U 1 1
P 10610 2580
F 0 "#PWR033" H 10610 2330 50  0001 C CNN
F 1 "GND" H 10610 2430 50  0000 C CNN
F 2 "" H 10610 2580 50  0001 C CNN
F 3 "" H 10610 2580 50  0001 C CNN
	1    10610 2580
	0    -1   -1   0   
$EndComp
$Comp
L GND #PWR034
U 1 1
P 10110 4780
F 0 "#PWR034" H 10110 4530 50  0001 C CNN
F 1 "GND" H 10110 4630 50  0000 C CNN
F 2 "" H 10110 4780 50  0001 C CNN
F 3 "" H 10110 4780 50  0001 C CNN
	1    10110 4780
	1    0    0    -1  
$EndComp
$Comp
L GND #PWR035
U 1 1
P 10610 4780
F 0 "#PWR035" H 10610 4530 50  0001 C CNN
F 1 "GND" H 10610 4630 50  0000 C CNN
F 2 "" H 10610 4780 50  0001 C CNN
F 3 "" H 10610 4780 50  0001 C CNN
	1    10610 4780
	1    0    0    -1  
$EndComp
Wire Wire Line
	10610 4680 10610 4780
Wire Wire Line
	10110 4680 10110 4780
Wire Wire Line
	2790 2560 2505 2560
Wire Wire Line
	3195 2560 3110 2560
Wire Wire Line
	3110 2560 3110 2360
Wire Wire Line
	2965 2360 3195 2360
NoConn ~ 2505 2260
Wire Wire Line
	2790 2560 2790 2930
Wire Wire Line
	2835 915  2450 915 
Wire Wire Line
	2965 2360 2965 1865
Connection ~ 3110 2360
Wire Wire Line
	2965 915  2965 1870
Connection ~ 2965 1870
Wire Wire Line
	3140 715  3140 915 
Wire Wire Line
	3140 915  2965 915 
Wire Wire Line
	2820 4365 2530 4365
Wire Wire Line
	3080 4165 3080 4365
Wire Wire Line
	3080 4365 3220 4365
Wire Wire Line
	2920 4165 2920 3615
Connection ~ 3080 4165
Wire Wire Line
	2825 6290 2540 6290
Wire Wire Line
	3230 6290 3090 6290
Wire Wire Line
	3090 6290 3090 6090
Wire Wire Line
	2960 6090 2960 5355
Connection ~ 3090 6090
NoConn ~ 2540 5990
NoConn ~ 2530 4065
NoConn ~ 2450 615 
NoConn ~ 15530 2965
NoConn ~ 10610 2880
NoConn ~ 10610 2980
NoConn ~ 8950 2885
NoConn ~ 8950 2985
NoConn ~ 10165 1610
$EndSCHEMATC
